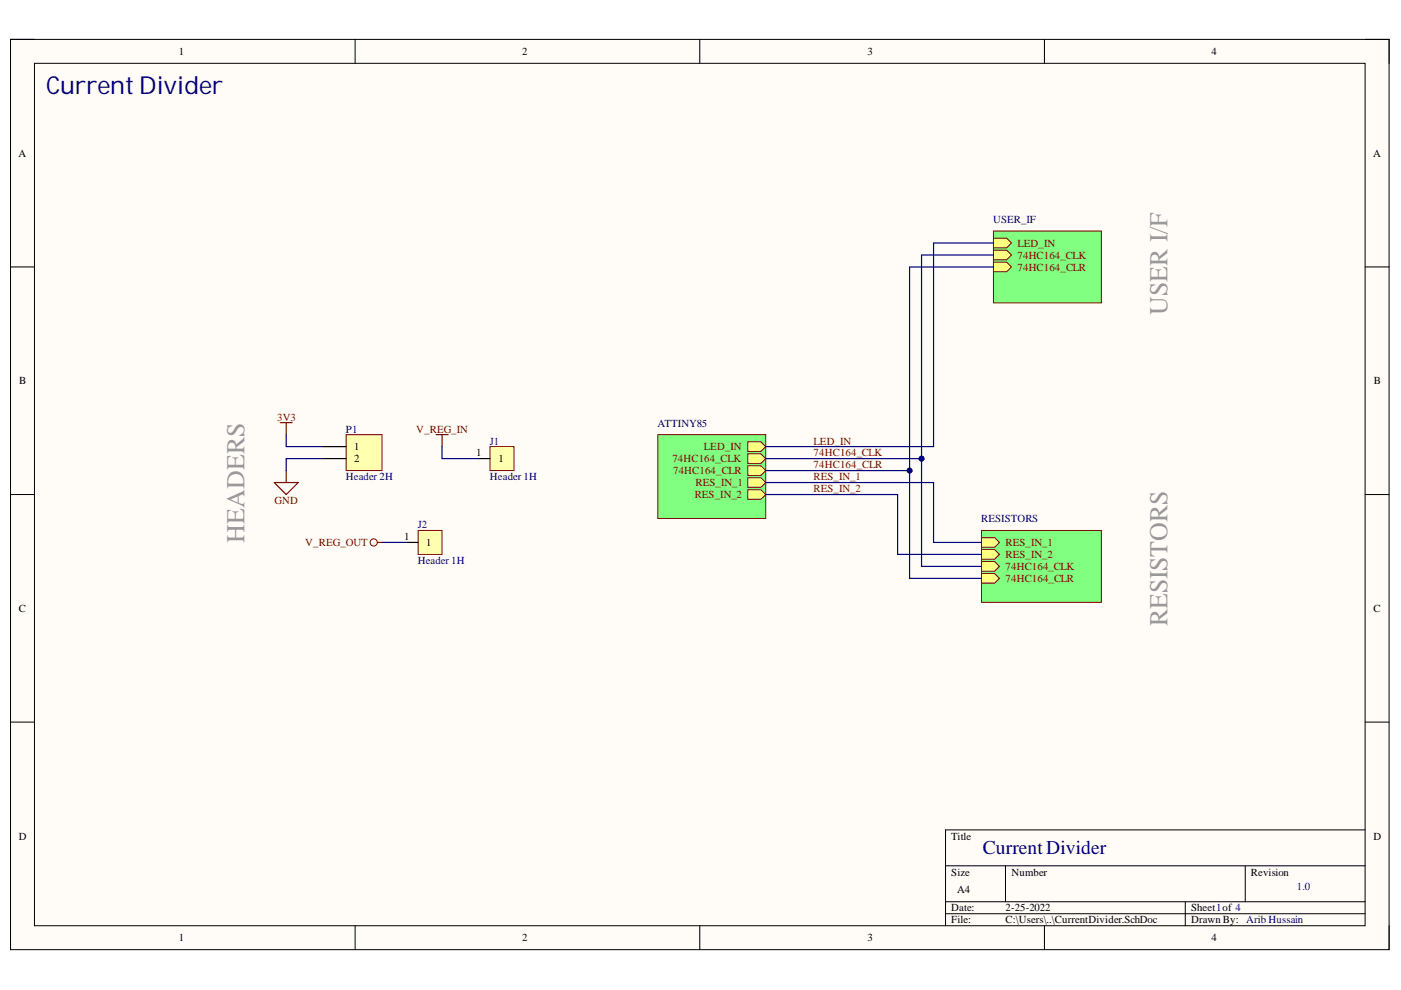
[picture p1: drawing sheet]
<svg xmlns="http://www.w3.org/2000/svg" width="297mm" height="210mm" viewBox="0 0 297 210" stroke-linecap="round" stroke-linejoin="round" font-family="sans-serif">
<path d="M2.2 8.4h292.3v192.9h-292.3z" fill-rule="evenodd" fill="#fffcf8"/>
<path d="M2.2 8.4h292.3v192.9h-292.3z" fill="none" stroke="#000" stroke-width=".21"/>
<path d="M7.3 13.4h282.1v182.9h-282.1z" fill-rule="evenodd" fill="#fffcf8"/>
<g fill="none" stroke="#000" stroke-width=".21">
<path d="M2.2 8.3h5.1M7.3 13.4h282.1v182.9h-282.1zM75.3 8.3v5.1M148.4 8.3v5.1M221.4 8.4v5M289.4 8.4h5.1v5M2.2 56.6h5.1M289.4 56.6h5.1M2.2 104.9h5.1M289.4 104.9h5.1M2.2 153.1h5.1M289.4 153.1h5.1"/>
<path d="M289.4 176h-88.9v20.3M75.3 196.3v5M148.4 196.3v5M200.5 183.6h88.9M200.5 191.2h88.9M200.5 193.7h88.9M213.2 183.6v7.6M221.4 196.3v5M251.3 191.2v5.1M264 183.6v7.6M294.5 196.3v5"/>
</g>
<path d="M210.6 49h22.9v15.2h-22.9z" fill-rule="evenodd" fill="#80ff80"/>
<path d="M210.6 49h22.9v15.2h-22.9z" fill="none" stroke="#800000" stroke-width=".21"/>
<path d="M210.6 50.5h2.8l1.1 1-1.1 1h-2.8z" fill-rule="evenodd" fill="#ffff80"/>
<path d="M210.6 50.5h2.8l1.1 1-1.1 1h-2.8z" fill="none" stroke="#800000" stroke-width=".21"/>
<path d="M210.6 53h2.8l1.1 1.1-1.1 1h-2.8z" fill-rule="evenodd" fill="#ffff80"/>
<path d="M210.6 53h2.8l1.1 1.1-1.1 1h-2.8z" fill="none" stroke="#800000" stroke-width=".21"/>
<path d="M210.6 55.6h2.8l1.1 1-1.1 1h-2.8z" fill-rule="evenodd" fill="#ffff80"/>
<path d="M210.6 55.6h2.8l1.1 1-1.1 1h-2.8z" fill="none" stroke="#800000" stroke-width=".21"/>
<path d="M139.5 92.2h22.8v17.7h-22.8z" fill-rule="evenodd" fill="#80ff80"/>
<path d="M139.5 92.2h22.8v17.7h-22.8z" fill="none" stroke="#800000" stroke-width=".21"/>
<path d="M158.5 93.7h2.8l1 1-1 1h-2.8z" fill-rule="evenodd" fill="#ffff80"/>
<path d="M158.5 93.7h2.8l1 1-1 1h-2.8z" fill="none" stroke="#800000" stroke-width=".21"/>
<path d="M158.5 96.2h2.8l1 1-1 1h-2.8z" fill-rule="evenodd" fill="#ffff80"/>
<path d="M158.5 96.2h2.8l1 1-1 1h-2.8z" fill="none" stroke="#800000" stroke-width=".21"/>
<path d="M158.5 98.8h2.8l1 1-1 1h-2.8z" fill-rule="evenodd" fill="#ffff80"/>
<path d="M158.5 98.8h2.8l1 1-1 1h-2.8z" fill="none" stroke="#800000" stroke-width=".21"/>
<path d="M158.5 101.3h2.8l1 1-1 1h-2.8z" fill-rule="evenodd" fill="#ffff80"/>
<path d="M158.5 101.3h2.8l1 1-1 1h-2.8z" fill="none" stroke="#800000" stroke-width=".21"/>
<path d="M158.5 103.8h2.8l1 1.1-1 1h-2.8z" fill-rule="evenodd" fill="#ffff80"/>
<path d="M158.5 103.8h2.8l1 1.1-1 1h-2.8z" fill="none" stroke="#800000" stroke-width=".21"/>
<path d="M208.1 112.5h25.4v15.2h-25.4z" fill-rule="evenodd" fill="#80ff80"/>
<path d="M208.1 112.5h25.4v15.2h-25.4z" fill="none" stroke="#800000" stroke-width=".21"/>
<path d="M208.1 114h2.8l1 1-1 1h-2.8z" fill-rule="evenodd" fill="#ffff80"/>
<path d="M208.1 114h2.8l1 1-1 1h-2.8z" fill="none" stroke="#800000" stroke-width=".21"/>
<path d="M208.1 119.1h2.8l1 1-1 1h-2.8z" fill-rule="evenodd" fill="#ffff80"/>
<path d="M208.1 119.1h2.8l1 1-1 1h-2.8z" fill="none" stroke="#800000" stroke-width=".21"/>
<path d="M208.1 121.6h2.8l1 1-1 1h-2.8z" fill-rule="evenodd" fill="#ffff80"/>
<path d="M208.1 121.6h2.8l1 1-1 1h-2.8z" fill="none" stroke="#800000" stroke-width=".21"/>
<path d="M208.1 116.5h2.8l1 1-1 1.1h-2.8z" fill-rule="evenodd" fill="#ffff80"/>
<path d="M208.1 116.5h2.8l1 1-1 1.1h-2.8z" fill="none" stroke="#800000" stroke-width=".21"/>
<path d="M73.4 92.2h7.6v7.6h-7.6z" fill-rule="evenodd" fill="#ffffb0"/>
<path d="M73.4 92.2h7.6v7.6h-7.6z" fill="none" stroke="#800000" stroke-width=".21"/>
<path d="M68.3 94.7h5.1M68.3 97.2h5.1" fill="none" stroke="#000" stroke-width=".25"/>
<path d="M59.4 89.6h2.6M60.7 89.6v2.6M60.7 99.8v2.5M92.5 92.2h2.5M93.7 92.2v2.5M58.1 102.3h5.1l-2.5 2.6z" fill="none" stroke="#800000" stroke-width=".25"/>
<path d="M103.9 94.7h5.1v5.1h-5.1z" fill-rule="evenodd" fill="#ffffb0"/>
<path d="M103.9 94.7h5.1v5.1h-5.1z" fill="none" stroke="#800000" stroke-width=".21"/>
<path d="M101.3 97.2h2.6" fill="none" stroke="#000" stroke-width=".25"/>
<path d="M88.6 112.5h5.1v5h-5.1z" fill-rule="evenodd" fill="#ffffb0"/>
<g fill="none" stroke="#800000" stroke-width=".21">
<path d="M88.6 112.5h5.1v5h-5.1z"/>
<circle cx="79.2" cy="115" r=".76"/>
</g>
<path d="M86.1 115h2.5" fill="none" stroke="#000" stroke-width=".25"/>
<path d="M80 115h1" fill="none" stroke="#800000" stroke-width=".25"/>
<path d="M210.6 51.5h-12.7v43.2h-35.6M210.6 56.6h-17.8v43.2h-30.5" fill="none" stroke="#000080" stroke-width=".25"/>
<circle cx="192.8" cy="99.8" r=".51" fill="#000080"/>
<circle cx="192.8" cy="99.8" r=".51" fill="none" stroke="#000080" stroke-width=".21"/>
<path d="M210.6 54.1h-15.2v43.1h-33.1" fill="none" stroke="#000080" stroke-width=".25"/>
<circle cx="195.4" cy="97.2" r=".51" fill="#000080"/>
<circle cx="195.4" cy="97.2" r=".51" fill="none" stroke="#000080" stroke-width=".21"/>
<path d="M192.8 99.8v22.8h15.3" fill="none" stroke="#000080" stroke-width=".25"/>
<circle cx="192.8" cy="99.8" r=".51" fill="#000080"/>
<circle cx="192.8" cy="99.8" r=".51" fill="none" stroke="#000080" stroke-width=".21"/>
<path d="M195.4 97.2v22.9h12.7" fill="none" stroke="#000080" stroke-width=".25"/>
<circle cx="195.4" cy="97.2" r=".51" fill="#000080"/>
<circle cx="195.4" cy="97.2" r=".51" fill="none" stroke="#000080" stroke-width=".21"/>
<path d="M60.7 92.2v2.5h7.6M68.3 97.2h-7.6v2.6M93.7 94.7v2.5h7.6M81 115h5.1M162.3 102.3h35.6v12.7h10.2M162.3 104.9h28v12.6h17.8" fill="none" stroke="#000080" stroke-width=".25"/>
<g font-size="5.5" fill="#999">
<text x="247.5" y="66.8" transform="rotate(-90 247.5 66.8)">USER I/F</text>
<text x="51.9" y="115" transform="rotate(-90 51.9 115)">HEADERS</text>
<text x="247.5" y="132.8" transform="rotate(-90 247.5 132.8)">RESISTORS</text>
</g>
<text font-size="5.2" fill="#000080" x="9.8" y="19.9">CurrentDivider</text>
<text font-size="4.1" fill="#000080" x="208.4" y="181.1">Current Divider</text>
<g font-size="2.3">
<text x="37.9" y="11.7">1</text>
<text x="110.7" y="11.7">2</text>
<text x="183.9" y="11.7">3</text>
<text x="256.8" y="11.7">4</text>
<text x="3.9" y="33.3">A</text>
<text x="291.1" y="33.3">A</text>
<text x="4.1" y="81.5">B</text>
<text x="291.3" y="81.5">B</text>
<text x="75.1" y="95.5">1</text>
<text x="75.1" y="98.1">2</text>
<text x="100.9" y="96.8">1</text>
<text x="105.7" y="98.1">1</text>
<text x="85.7" y="114.5">1</text>
<text x="90.4" y="115.8">1</text>
<text x="4" y="129.8">C</text>
<text x="291.2" y="129.8">C</text>
<text x="4" y="178">D</text>
<text x="201.7" y="178">Title</text>
<text x="291.2" y="178">D</text>
<text x="201.7" y="185.6">Size</text>
<text x="214.5" y="185.6">Number</text>
<text x="265.2" y="185.6">Revision</text>
<text x="203" y="189.4">A4</text>
<text x="201.7" y="193.2">Date:</text>
<text x="201.7" y="195.8">File:</text>
<text x="213.2" y="193.2">2-25-2022</text>
<text x="213.2" y="195.8">C:\Users\..\CurrentDivider.SchDoc</text>
<text x="252.5" y="193.2">Sheet1of 4</text>
<text x="252.5" y="195.8">Drawn By: Arib Hussain</text>
<text x="37.9" y="199.6">1</text>
<text x="110.7" y="199.6">2</text>
<text x="183.9" y="199.6">3</text>
<text x="256.8" y="199.6">4</text>
</g>
<g font-size="2.3" fill="#000080">
<text x="210.6" y="47.2">USER_IF</text>
<text x="73.3" y="91.7">P1</text>
<text x="103.9" y="94.2">J1</text>
<text x="139.4" y="90.4">ATTINY85</text>
<text x="73.3" y="101.9">Header 2H</text>
<text x="103.9" y="101.9">Header 1H</text>
<text x="88.6" y="112">J2</text>
<text x="208" y="110.7">RESISTORS</text>
<text x="88.6" y="119.6">Header 1H</text>
<text x="275" y="188.7">1.0</text>
</g>
<g font-size="2.3" fill="#800000">
<text x="215.7" y="52.3">LED_IN</text>
<text x="215.7" y="54.9">74HC164_CLK</text>
<text x="215.7" y="57.4">74HC164_CLR</text>
<text x="58.8" y="89.2">3V3</text>
<text x="88.2" y="91.7">V_REG_IN</text>
<text x="149.2" y="95.5">LED_IN</text>
<text x="172.5" y="94.2">LED_IN</text>
<text x="142.6" y="98.1">74HC164_CLK</text>
<text x="142.7" y="100.6">74HC164_CLR</text>
<text x="172.5" y="96.8">74HC164_CLK</text>
<text x="172.5" y="99.3">74HC164_CLR</text>
<text x="172.5" y="101.9">RES_IN_1</text>
<text x="58.2" y="106.9">GND</text>
<text x="147.3" y="105.7">RES_IN_2</text>
<text x="147.5" y="103.1">RES_IN_1</text>
<text x="172.5" y="104.4">RES_IN_2</text>
<text x="64.7" y="115.8">V_REG_OUT</text>
<text x="213.2" y="115.8">RES_IN_1</text>
<text x="213.2" y="118.3">RES_IN_2</text>
<text x="213.2" y="120.9">74HC164_CLK</text>
<text x="213.2" y="123.4">74HC164_CLR</text>
</g>
</svg>
